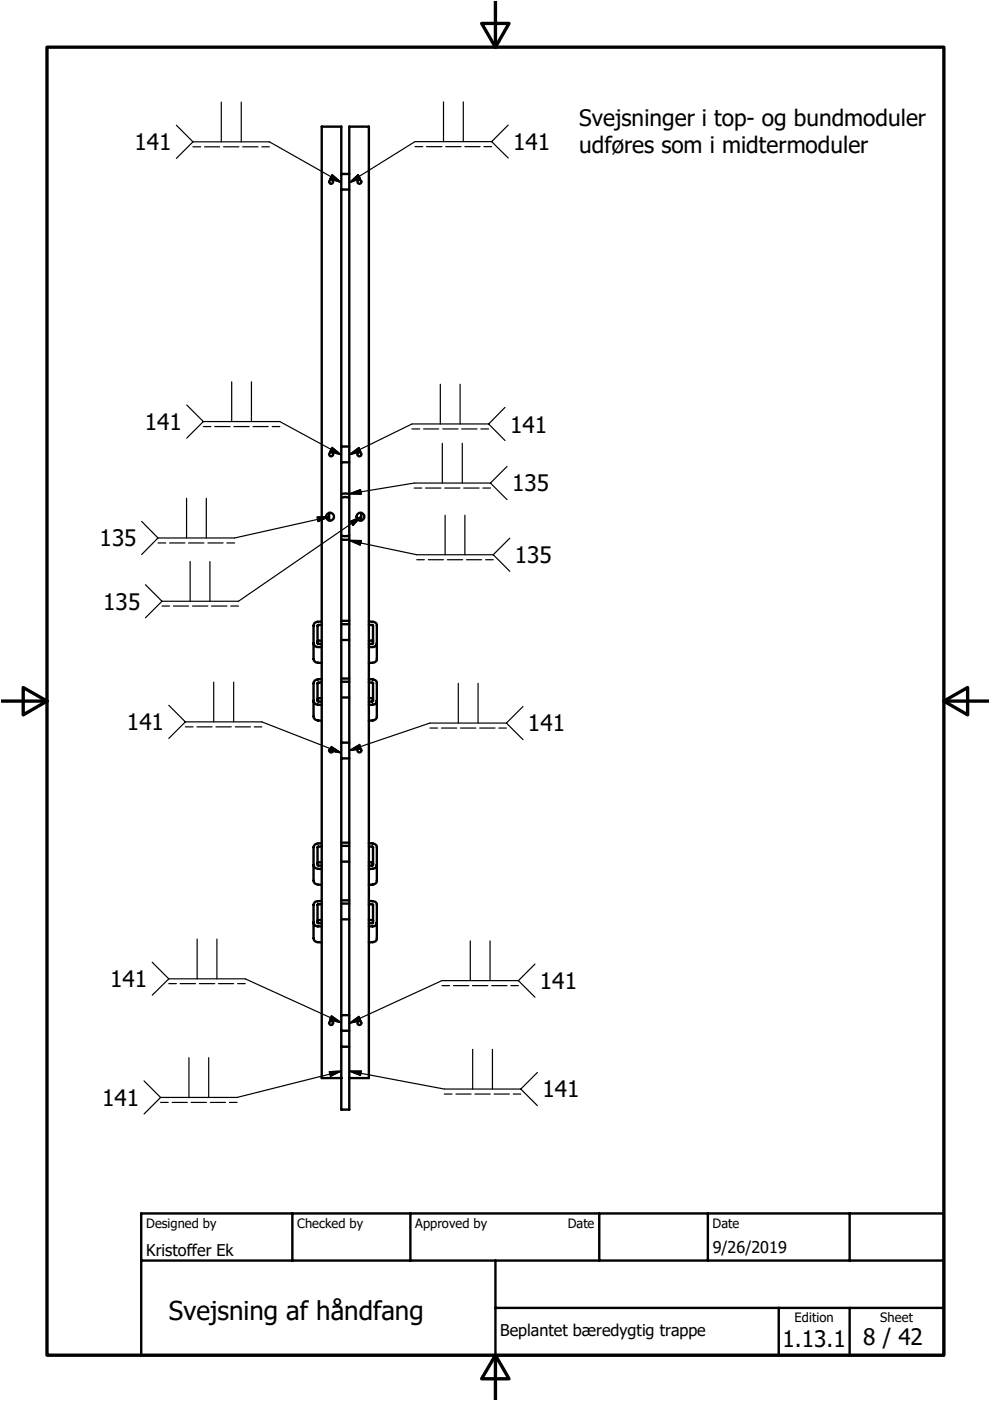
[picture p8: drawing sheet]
<svg xmlns="http://www.w3.org/2000/svg" width="210mm" height="297mm" viewBox="0 0 210 297" stroke-linecap="round" stroke-linejoin="round" font-family="sans-serif">
<g fill="none" stroke="#000" stroke-width=".51">
<path d="M72.4 36.9h1.7M72.4 40.2h1.7M72.4 98h1.7M72.4 94.7h1.7M69.9 108.7v1.7M72.4 114.3l.4 .1 1.3-.1M72.4 104.7l.8-.1 .9 .1M72.4 113.6l.6 .1 1.1-.1M72.4 105.5l.6-.1 1.1 .1M76.6 108.7v1.7M66.5 136.4l.3 .6a1.58 1.58 0 0 0 1.4 .2M68.2 131.8l-1.4 .2-.3 .6v7.1a.95 .95 0 0 0 .9 .8l.8 .1"/>
<path d="M68.2 132.5l-.9 .1v3.8l.9 .1M68.2 135.8h-.7l-.2 .2M72.4 132.3h1.7M72.4 131.6h1.7M72.4 135.7h1.7M78.2 131.8h1l.4 .2 .3 .5v7.2a.87 .87 0 0 1-.9 .8l-.8 .1M78.2 132.5l.9 .1v3.8l-.9 .1M78.2 135.8h.7l.2 .2M79.9 136.4a.87 .87 0 0 1-.9 .8h-.8M66.5 148.6l.1 .3 .4 .4 1.2 .2M68.2 144l-1.4 .2-.3 .7v7l.3 .6 1.4 .3M68.2 144.7l-.9 .1v3.8l.9 .2"/>
<path d="M68.2 148l-.9 .2M72.4 144.5h1.7M72.4 143.9h1.7M72.4 147.9h1.7M72.4 157.5h1.7M78.2 144l1 .1 .4 .1 .3 .5v7.4l-.3 .4-.4 .2-1 .1M78.2 144.7l.9 .1v3.8l-.9 .2M78.2 148l.9 .2M79.9 148.6a.86 .86 0 0 1-.9 .8l-.8 .1M68.2 178.8l-1.2 .2-.4 .3-.1 .3v7.3l.5 .5 1.2 .2M68.2 179.5l-.9 .1v3.8l.9 .1M72.4 179.3h1.7"/>
<path d="M72.4 178.7h1.7M72.4 160.8h1.7M78.2 178.8l1 .1 .4 .1 .3 .5v7.4l-.3 .4-.4 .2-1 .1M78.2 179.5l.9 .1v3.8l-.9 .1M66.5 183.4l.3 .6 1.4 .2M66.5 195.6l.1 .3 .4 .4 1.2 .1M68.2 182.8l-.7 .1-.2 .1M68.2 191l-1.2 .1-.4 .4-.1 .4v7l.3 .7 1.4 .2M68.2 191.7l-.9 .1v3.9l.9 .1M68.2 195l-.9 .2M72.4 182.7h1.7M72.4 191.6h1.7"/>
<path d="M72.4 190.9h1.7M72.4 194.9h1.7M78.2 191l1.4 .2 .3 .5v7.4l-.3 .5-.4 .1-1 .1M78.2 191.7l.9 .1v3.9l-.9 .1M78.2 195l.9 .2M78.2 182.8l.7 .1 .2 .1M79.9 195.6l-.3 .6-.4 .2h-1M79.9 183.4l-.3 .6-1.4 .2M72.4 218.5h1.7M72.4 215.2h1.7M72.4 228.6h-4.2v-201.7h4.2v208.4h1.7v-208.4h4.1v201.7h-4.1M72.4 221.9h1.7"/>
<path d="M29.9 257.3h170.2v30h-170.2zM62 257.3v10M87 257.3v10M127.1 257.3v10M150.1 257.3v10M180.1 257.3v10M29.9 267.3h170.2M105 277.3h95.1M105 267.3v20M165.1 277.3v10M180.1 277.3v10"/>
<circle cx="70.2" cy="38.6" r=".42"/>
<circle cx="76.2" cy="38.6" r=".42"/>
<circle cx="70.2" cy="96.3" r=".44"/>
<circle cx="76.2" cy="96.3" r=".42"/>
<circle cx="70" cy="109.6" r=".83"/>
<circle cx="76.4" cy="109.5" r=".84"/>
<circle cx="70.2" cy="159.1" r=".42"/>
<circle cx="76.2" cy="159.1" r=".42"/>
<circle cx="70.2" cy="216.9" r=".43"/>
<circle cx="76.2" cy="216.9" r=".42"/>
</g>
<path d="M10 10h190.1v277.3h-190.1zM102.1 5h5.8l-2.9 5zM105 .3v9.7M.3 148.6h9.7M4.9 145.8l5.1 2.8-5.1 3zM200.1 148.6l5.1-2.8v5.8zM200.1 148.6h9.5M105 287.3l2.9 5h-5.8zM105 287.3v9.4" fill="none" stroke="#000" stroke-width=".71"/>
<g fill="none" stroke="#000" stroke-width=".25">
<path d="M37.4 26.6l3.5 3.5M40.9 30.1h16.2l15.3 8.6M40.9 30.1l-3.5 3.5M40.9 31.1h1.7M43.4 31.1h3.2M46.9 21.6v8.5M47.4 31.1h3.2M51.2 21.6v8.5M51.4 31.1h3.3M55.5 31.1h1.6M70.4 37l2 1.7-2.5-.8zM74.1 38.7l1.8-1.7 .5 .9z"/>
<path d="M88 31.1h1.6M90.4 31.1h3.3M94 21.6v8.4M94.5 31.1h3.3M98.2 21.6v8.4M98.6 31.1h3.2M102.6 31.1h1.6M104.2 30h-16.2l-13.9 8.7M104.2 30l3.6 3.5M107.8 26.5l-3.6 3.5M39.6 85.9l3.5 3.5M43.1 89.4h16.2l13.1 7"/>
<path d="M43.1 89.4l-3.5 3.5M43.1 90.4h1.6M45.5 90.4h3.3M49.1 81v8.4M49.6 90.4h3.2M53.3 81v8.4M53.7 90.4h3.2M57.7 90.4h1.6M70.4 94.8l2 1.6-2.5-.7zM74.1 96.4l2-1.5 .4 .9zM87.3 90.9h1.7M89.8 90.9h3.2"/>
<path d="M93.4 81.5v8.4M93.8 94v8.4M93.9 90.9h3.2M97.6 81.5v8.4M97.9 90.9h3.2M98 94v8.4M102 90.9h1.6M103.6 89.9h-16.3l-13.2 6.5M103.6 89.9l3.5 3.5M107.1 86.4l-3.5 3.5M107.5 98.9l-3.5 3.5M30 110.5l3.5 3.6"/>
<path d="M33.5 114.1l-3.5 3.5M33.5 115.1h1.7M36 115.1h3.2M39.6 105.6v8.5M40 115.1h3.2M40.3 119.1v8.4M43.7 105.6v8.5M44.1 115.1h3.2M44.5 119.1v8.4M48.1 115.1h1.7M67.2 109.6l2.6-.1-2.3 1.1zM69.8 109.5l-20 4.6h-16.3"/>
<path d="M74.1 104.7l2.3-.9 .2 1zM74.1 114.6h2.5l-.2 1zM74.1 114.6l14.3 3h16.2M74.3 110.5l2.3-1-1.7 1.9zM76.6 109.5l-26 18h-16.3M87.8 103.5h1.6M88.4 118.7h1.6M90.2 103.5h3.3M90.8 118.7h3.2M94.3 103.5h3.2M94.4 109.2v8.4M94.8 118.7h3.3"/>
<path d="M98.3 103.5h3.3M98.6 109.2v8.4M98.9 118.7h3.2M102.4 103.5h1.6M103 118.7h1.6M104 102.4h-16.2l-13.7 2.3M104 102.4l3.5 3.5M104.6 117.6l3.5 3.5M108.1 114.1l-3.5 3.5M30.8 124l3.5 3.5M34.3 127.5l-3.5 3.5M34.3 128.5h1.7"/>
<path d="M36.8 128.5h3.2M40.8 128.5h3.3M44.8 128.5h3.3M48.9 128.5h1.7M35.8 149.5l3.5 3.5M39.3 153h16.2l16.9 6.7M39.3 153l-3.5 3.6M39.3 154.1h1.7M41.8 154.1h3.2M45.3 144.6v8.4M45.8 154.1h3.2M49.5 144.6v8.4"/>
<path d="M49.9 154.1h3.2M53.9 154.1h1.6M70.2 158.3l2.2 1.4-2.5-.5zM74.1 159.1l2.2-1.3 .3 1zM91.2 154.4h1.6M93.6 154.4h3.2M97.2 144.9v8.4M97.6 154.4h3.3M101.4 144.9v8.4M101.7 154.4h3.3M105.8 154.4h1.6M107.4 153.3h-16.2l-17.1 5.8"/>
<path d="M107.4 153.3l3.5 3.5M110.9 149.8l-3.5 3.5M41.8 199.1v8.4M46 199.1v8.4M99.7 199.5v8.4M103.9 199.5v8.4M32.3 204l3.5 3.5M35.8 207.5h16.2l20.4 9.3M35.8 207.5l-3.5 3.5M35.8 208.5h1.6M38.2 208.5h3.3M42.3 208.5h3.2"/>
<path d="M46.3 208.5h3.2M50.4 208.5h1.6M70.3 215.4l2.1 1.4-2.5-.5zM74.1 217l2-1.5 .4 .9zM93.7 209h1.6M96.2 209h3.2M100.2 209h3.2M104.2 209h3.3M108.3 209h1.6M109.9 207.9h-16.2l-19.6 9.1M109.9 207.9l3.5 3.5M113.4 204.4l-3.5 3.5"/>
<path d="M30.5 229.2l3.6 3.5M34.1 232.7l-3.6 3.5M34.1 233.7h1.6M36.5 233.7h3.2M40.1 224.3v8.4M40.5 233.7h3.3M44.3 224.3v8.4M44.6 233.7h3.2M48.7 233.7h1.6M69.8 227.2l2.6-.1-2.3 1.1zM72.4 227.1l-22.1 5.6h-16.2M74.1 227.1h2.5l-.2 .9z"/>
<path d="M74.1 227.1l20.1 3.8h16.2M94.2 232h1.6M96.7 232h3.2M100.2 222.5v8.4M100.7 232h3.2M104.4 222.5v8.4M104.7 232h3.3M108.8 232h1.6M110.4 230.9l3.5 3.5M113.9 227.4l-3.5 3.5"/>
</g>
<g fill="#000" stroke="#000" stroke-width=".25">
<path d="M70.4 37l2 1.7-2.5-.8zM74.1 38.7l1.8-1.7 .5 .9zM70.4 94.8l2 1.6-2.5-.7zM74.1 96.4l2-1.5 .4 .9zM67.2 109.6l2.6-.1-2.3 1.1zM74.3 110.5l2.3-1-1.7 1.9zM74.1 104.7l2.3-.9 .2 1zM74.1 114.6h2.5l-.2 1zM70.2 158.3l2.2 1.4-2.5-.5zM74.1 159.1l2.2-1.3 .3 1zM70.3 215.4l2.1 1.4-2.5-.5zM74.1 217l2-1.5 .4 .9z"/>
<path d="M69.8 227.2l2.6-.1-2.3 1.1zM74.1 227.1h2.5l-.2 .9z"/>
</g>
<text font-size="5.5" x="35.8" y="279.9">Svejsning af håndfang</text>
<g font-size="4.8">
<text x="122.8" y="26.7">Svejsninger i top- og bundmoduler</text>
<text x="28.5" y="31.8">141</text>
<text x="108.8" y="31.8">141</text>
<text x="122.8" y="32.5">udføres som i midtermoduler</text>
<text x="30.7" y="91.2">141</text>
<text x="108.1" y="91.7">141</text>
<text x="108.6" y="104.2">135</text>
<text x="21.1" y="115.8">135</text>
<text x="109.1" y="119.4">135</text>
<text x="21.9" y="129.3">135</text>
<text x="26.9" y="154.8">141</text>
<text x="111.9" y="155.1">141</text>
<text x="23.4" y="209.3">141</text>
<text x="114.5" y="209.7">141</text>
<text x="115" y="232.7">141</text>
<text x="21.6" y="234.5">141</text>
<text x="165.9" y="285.6">1.13.1</text>
<text x="183" y="285.3">8 / 42</text>
</g>
<g font-size="3.4">
<text x="31" y="266.2">Kristoffer Ek</text>
<text x="151.1" y="265.7">9/26/2019</text>
<text x="106.1" y="283.3">Beplantet bæredygtig trappe</text>
</g>
<g font-size="2.7">
<text x="31" y="260.4">Designed by</text>
<text x="63" y="260.4">Checked by</text>
<text x="88.1" y="260.4">Approved by</text>
<text x="120.4" y="260.3">Date</text>
<text x="151.1" y="260.3">Date</text>
<text x="168.5" y="280.4">Edition</text>
<text x="186.6" y="280.4">Sheet</text>
</g>
</svg>
